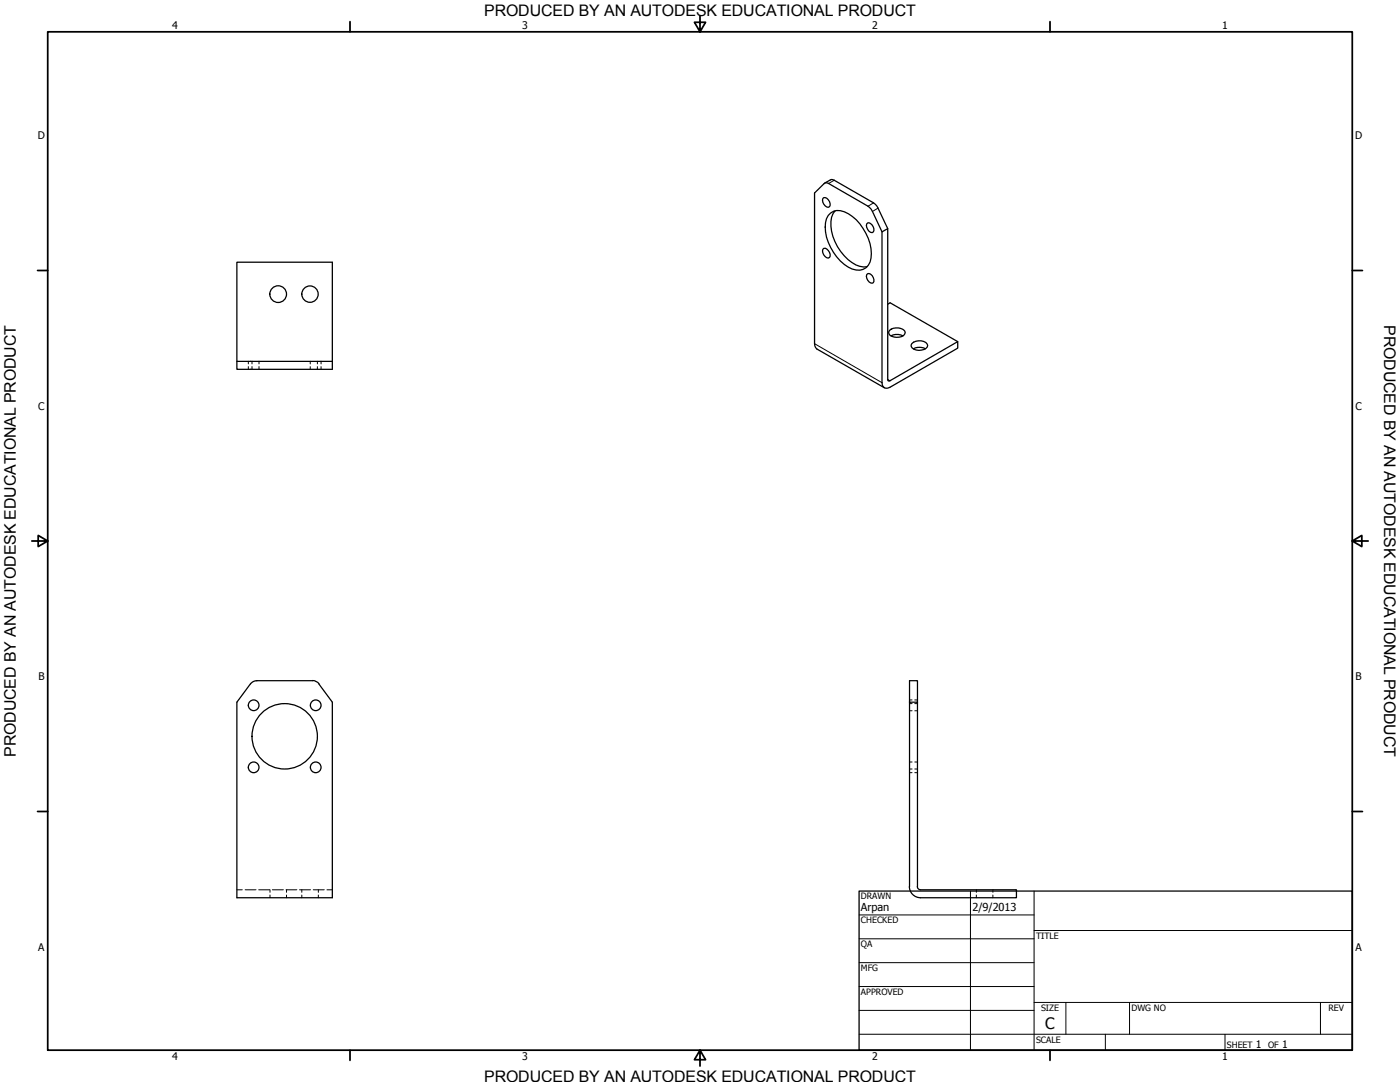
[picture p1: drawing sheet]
<svg xmlns="http://www.w3.org/2000/svg" width="559mm" height="432mm" viewBox="0 0 559 432" stroke-linecap="round" stroke-linejoin="round" font-family="sans-serif">
<!-- layer: Visible (ANSI) -->
<g fill="none" stroke="#000" stroke-width=".51">
<path d="M328.8 78.9a2.62 2.62 0 0 1 2.3 3.6 1.63 1.63 0 0 1-2.3-1 1.86 1.86 0 0 1 0-2.6zM328.8 99.1a2.62 2.62 0 0 1 2.3 3.6 1.63 1.63 0 0 1-2.3-1 1.86 1.86 0 0 1 0-2.6zM330.6 86a5.6 5.6 0 0 1 8-.7 19.8 19.8 0 0 1 9.1 17.7 5.2 5.2 0 0 1-7.5 4.4 19.4 19.4 0 0 1-10.7-18.6zM333.3 84.1a10.7 10.7 0 0 0-.9 10.2 18.6 18.6 0 0 0 10.8 12l2.9 .1M346.3 89a2.56 2.56 0 0 1 2.3 3.6 1.56 1.56 0 0 1-2.3-1 1.86 1.86 0 0 1 0-2.6zM350.5 83.1l3.8 8.1M352 92.5l2.3-1.3 .1 60.7 .8 .1 27.1-15.7v2.6l-27.1 15.7a1.96 1.96 0 0 1-2.2 .1 1.96 1.96 0 0 1-1-2zM352 92.5l-3.8-8.1-1.1-1.6-16.4-9.6-1.3-.2-.5 .3-3.8 3.7v60.2l.1 .8 .8 1.3M94.6 104.6h38.1v42.8h-38.1zM346.3 109.2a2.51 2.51 0 0 1 2.3 3.6 2.34 2.34 0 0 1-2.3-1.1 2.34 2.34 0 0 1 0-2.5zM354.3 121.4l1-.6 27 15.5M355 131.9a4.2 4.2 0 0 1 6.3 .8 3.4 3.4 0 0 1-4.5 1.8 1.8 1.8 0 0 1-1.8-2.6z"/>
<path d="M355.6 134a5.1 5.1 0 0 1 4.8 0M364 137.1a4.5 4.5 0 0 1 6 .1l.3 .6a3.5 3.5 0 0 1-4.5 1.9 1.83 1.83 0 0 1-1.8-2.6zM364.6 139.2a5.2 5.2 0 0 1 4.8 0M94.6 144.2h38.1M127.3 272.9l-.7-.7-1.4-.6-23.2 .1-.9 .3-1.2 .9-5.3 7.3v78.1h38.1v-78.1l-5.4-7.3M363 280.2v-8.5h3.2v8.5M363 353.8a4.5 4.5 0 0 0 4.4 4.5M363 353.8v-73.6h3.2v73.6M366.1 353.8l.6 1 .7 .3M367.5 355.1h38.2v3.2h-38.2"/>
<circle cx="111" cy="117.4" r="3.3"/>
<circle cx="123.7" cy="117.4" r="3.3"/>
<circle cx="101.3" cy="281.5" r="2.13"/>
<circle cx="113.6" cy="293.8" r="13.1"/>
<circle cx="126" cy="281.5" r="2.13"/>
<circle cx="101.3" cy="306.2" r="2.13"/>
<circle cx="126" cy="306.2" r="2.13"/>
</g>
<!-- layer: Hidden (ANSI) -->
<g fill="none" stroke="#000" stroke-width=".4">
<path d="M99.1 144.2v1M99.1 146.3v1.1M100.6 144.2v1M100.6 146.3v1.1M103.4 144.2v1M103.4 146.3v1.1M123.8 144.2v1M123.8 146.3v1.1M126.7 144.2v1M126.7 146.3v1.1M128.1 144.2v1M128.1 146.3v1.1"/>
<path d="M363 279.3h1M365.1 279.3h1.1M363 280.8h1M363 283.7h1M365.1 280.8h1.1M365.1 283.7h1.1M363 306.9h1M363 304.1h1M363 308.4h1M365.1 306.9h1.1M365.1 304.1h1.1M365.1 308.4h1.1"/>
<path d="M94.6 355.1h2.1M97.9 355.1h4.3M103.3 355.1h4.3M107.8 355.1v1M107.8 357.2v1.1M108.7 355.1h4.4M114.2 355.1h4.3M114.4 355.1v1M114.4 357.2v1.1M119.6 355.1h4.4M120.5 355.1v1M120.5 357.2v1.1"/>
<path d="M125 355.1h4.4M127.1 355.1v1M127.1 357.2v1.1M130.5 355.1h2.2M389.7 355.1v1M389.7 357.2v1.1M396.3 355.1v1M396.3 357.2v1.1"/>
</g>
<!-- layer: Visible Narrow (ANSI) -->
<path d="M333 71.9l-2.3 1.3M348.7 81l-2.2 1.3M350.5 83.1l-2.3 1.3M325.1 137.2l26.9 15.5M354.3 151.4l.9 .6" fill="none" stroke="#000" stroke-width=".4"/>
<path d="M329.1 73.1l2.8-1.5 1.1 .3 15.7 9.1 1.8 2.1M326 139.3l27 15.4" fill="none" stroke="#000" stroke-width=".51"/>
<!-- layer: Border (ANSI) -->
<g fill="none" stroke="#000" stroke-width=".7">
<path d="M19 12.7h520.8v406.4h-520.8zM139.7 8.6v4.1M279.4 6.3v6.4l-2.2-3.8h4.4l-2.2 3.8M419.1 8.6v4.1M15 107.9h4M539.8 107.9h4M12.7 215.9h6.3l-3.8-2.2v4.4l3.8-2.2M539.8 215.9l3.8 2.2v-4.4l-3.8 2.2h6.3M15 323.8h4M539.8 323.8h4M139.7 419.1v4.1M279.4 419.1l2.2 3.8h-4.4l2.2-3.8v6.3"/>
<path d="M419.1 419.1v4.1"/>
</g>
<!-- layer: Title (ANSI) -->
<g fill="none" stroke="#000" stroke-width=".4">
<path d="M387.3 355.6v63.5M412.7 355.6v63.5M342.9 365.1h69.8M342.9 374.6h69.8M412.7 371.3h127.1M342.9 384.2h69.8M342.9 393.7h69.8M342.9 412.7h196.9M342.9 403.2h69.8M412.7 400h127.1M425.4 400v12.7M441.2 412.7v6.4"/>
<path d="M450.8 400v12.7M488.9 412.7v6.4M527 400v12.7"/>
</g>
<path d="M342.9 355.6h196.9v63.5h-196.9z" fill="none" stroke="#000" stroke-width=".51"/>
<g font-size="6.4">
<text x="552.4" y="129.8" transform="rotate(90 552.4 129.8)">PRODUCED BY AN AUTODESK EDUCATIONAL PRODUCT</text>
<text x="6.3" y="302" transform="rotate(-90 6.3 302)">PRODUCED BY AN AUTODESK EDUCATIONAL PRODUCT</text>
</g>
<g font-size="6.3">
<text x="193.3" y="6.3">PRODUCED BY AN AUTODESK EDUCATIONAL PRODUCT</text>
<text x="417.2" y="410.6">C</text>
<text x="193.3" y="431.8">PRODUCED BY AN AUTODESK EDUCATIONAL PRODUCT</text>
</g>
<g font-size="4.4">
<text x="343.7" y="363.5">Arpan</text>
<text x="388.1" y="363.7">2/9/2013</text>
</g>
<g font-size="4.2">
<text x="68.7" y="11.7">4</text>
<text x="208.4" y="11.7">3</text>
<text x="348.1" y="11.7">2</text>
<text x="487.8" y="11.7">1</text>
<text x="15.1" y="55.5">D</text>
<text x="540.9" y="55.5">D</text>
<text x="15.2" y="163.4">C</text>
<text x="541" y="163.4">C</text>
<text x="15.3" y="271.4">B</text>
<text x="541.1" y="271.4">B</text>
<text x="15.2" y="379.3">A</text>
<text x="541" y="379.3">A</text>
<text x="501.3" y="418.3">1</text>
<text x="511.8" y="418.3">1</text>
<text x="68.7" y="423.2">4</text>
<text x="208.4" y="423.2">3</text>
<text x="348.1" y="423.2">2</text>
<text x="487.8" y="423.2">1</text>
</g>
<g font-size="3.5">
<text x="343.7" y="358.9">DRAWN</text>
<text x="343.7" y="368.5">CHECKED</text>
<text x="413.5" y="374.6">TITLE</text>
<text x="343.7" y="378">QA</text>
<text x="343.7" y="387.5">MFG</text>
<text x="343.7" y="397.1">APPROVED</text>
<text x="415.5" y="403.4">SIZE</text>
<text x="451.6" y="403.4">DWG NO</text>
<text x="530.3" y="403.4">REV</text>
<text x="413.5" y="416.1">SCALE</text>
<text x="489.7" y="418.3">SHEET</text>
<text x="506.2" y="418.3">OF</text>
</g>
</svg>
